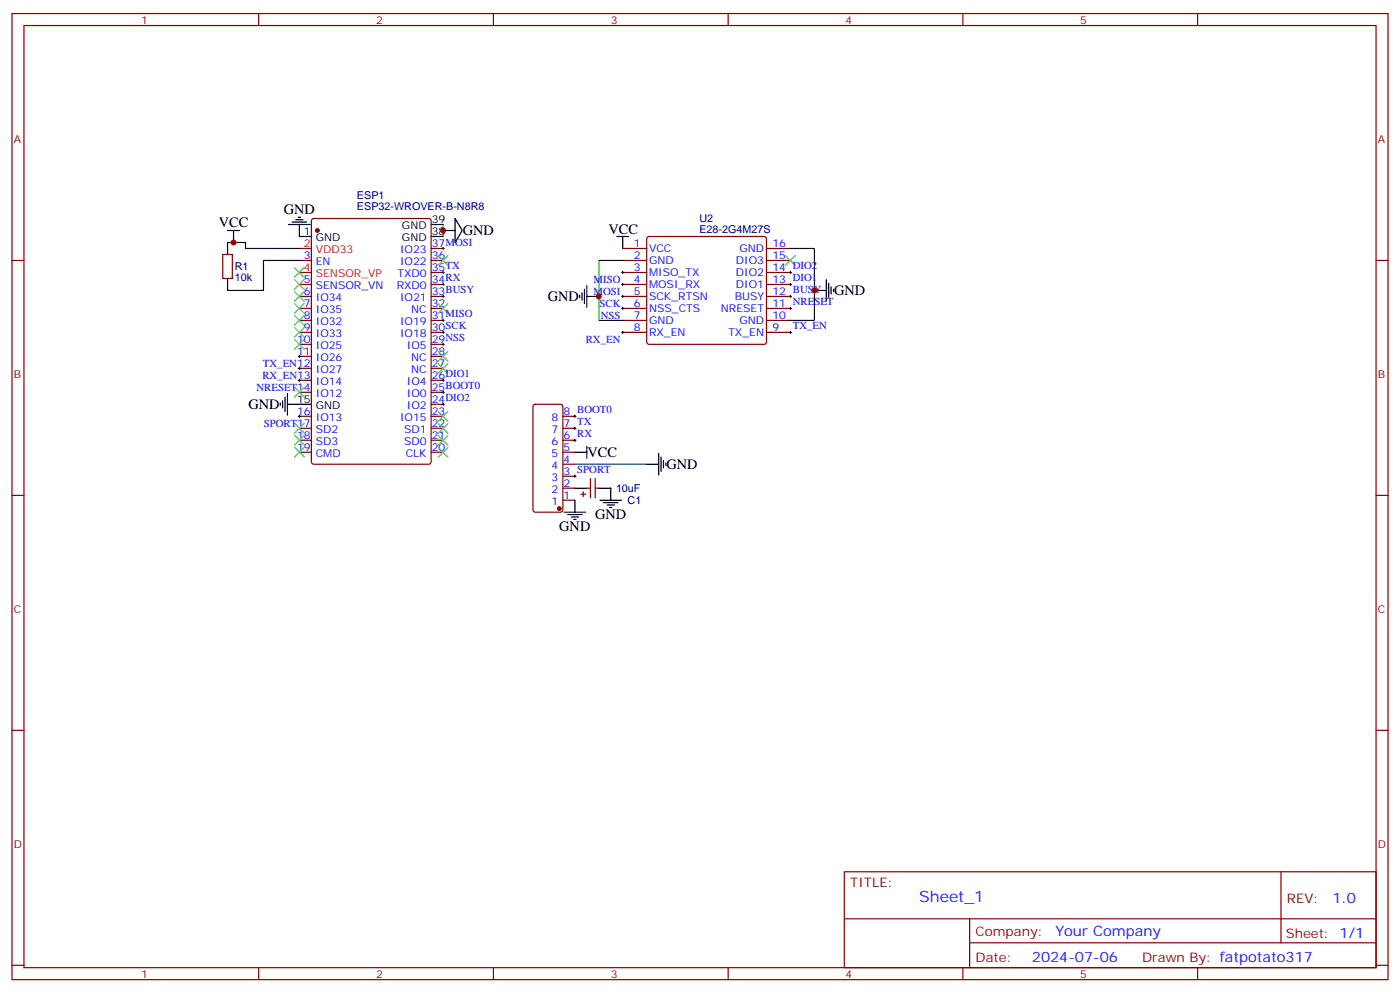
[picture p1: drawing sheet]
<svg xmlns="http://www.w3.org/2000/svg" width="412mm" height="292mm" viewBox="0 0 412 292" stroke-linecap="round" stroke-linejoin="round" font-family="sans-serif">
<g fill="none" stroke="#870000" stroke-width=".35">
<path d="M3.5 4h405.4v284.3h-405.4zM7.1 7.5h398.2v277.3h-398.2zM76.2 4v3.5M145.3 4v3.5M214.5 4v3.5M283.6 4v3.5M352.8 4v3.5M3.5 76.7h3.6M65.6 74.9h2.8v7.1h-2.8zM88.2 76.7h3.5M92 64.5l.4-.2h33.9l.6 .4 .1 71.2-.5 .7h-34.1l-.6-.4-.1-71.2zM127 76.7h3.5"/>
<path d="M127 73.1h3.5M183.4 76.7h7.1M183.4 73.1h7.1M190.7 69.8l.5-.2h33.9l.5 .2 .2 .5v30.3l-.3 .5-.4 .3h-33.9l-.5-.3-.2-.5v-30.3zM225.8 76.7h7M225.8 73.1h7M405.3 76.7h3.6M88.2 83.7h3.5M88.2 87.2h3.5M88.2 90.8h3.5M88.2 94.3h3.5M88.2 97.8h3.5"/>
<path d="M127 80.2h3.5M127 83.7h3.5M127 87.2h3.5M127 90.8h3.5M127 94.3h3.5M127 97.8h3.5M183.4 80.2h7.1M183.4 83.7h7.1M183.4 87.2h7.1M183.4 90.8h7.1M183.4 94.3h7.1M183.4 97.8h7.1"/>
<path d="M225.8 80.2h7M225.8 83.7h7M225.8 87.2h7M225.8 90.8h7M225.8 94.3h7M225.8 97.8h7M88.2 101.4h3.5M88.2 104.9h3.5M88.2 108.4h3.5M88.2 111.9h3.5M88.2 115.5h3.5M127 101.4h3.5"/>
<path d="M127 104.9h3.5M127 108.4h3.5M127 111.9h3.5M127 115.5h3.5M127 119h3.5M157.2 119.2l.5-.2h7.4l.7 .4v30.6l-.5 .7h-7.6l-.7-.4v-30.6zM88.2 122.5h3.5M88.2 126h3.5M88.2 129.6h3.5M88.2 133.1h3.5M127 122.5h3.5M127 126h3.5"/>
<path d="M127 129.6h3.5M127 133.1h3.5M165.8 122.5h3.5M165.8 126h3.5M165.8 129.6h3.5M165.8 133.1h3.5M165.8 136.6h3.5M3.5 145.8h3.6M165.8 140.2h3.5M165.8 143.7h3.5M165.8 147.2h3.5M171.1 145.5h1.4"/>
<path d="M171.8 144.7v1.5M172.9 143.7h1M173.9 140.9v5.6M175.3 143.7h1.1M175.3 140.9v5.6M405.3 145.8h3.6M3.5 214.9h3.6M405.3 214.9h3.6M248.7 256.6h156.6v28.2h-156.6zM377.3 256.6v20.9M248.7 270.4h156.5M285.6 277.5h119.6"/>
<path d="M285.6 270.4v14.1M3.5 284.1h3.6M76.2 284.8v3.5M145.3 284.8v3.5M214.5 284.8v3.5M283.6 284.8v3.5M352.8 284.8v3.5M405.3 284.1h3.6"/>
</g>
<g fill="none" stroke="#000" stroke-width=".35">
<path d="M67 71.4v3.5M67 67.8h3.6M68.8 67.8v3.6M85 66.1h6.4M86.1 65.4h4.2M87.1 64.7h2.2M87.8 64h.7M88.2 66.1v3.5h3.5M127 66.1h3.5M127 69.6h3.5M130.5 67.8h3.6M134.1 64.3l2.1 3.5-2.1 3.6z"/>
<path d="M181.7 69.6h3.5M183.4 69.6v3.5M67 82v3.5M170.7 86.9v.7M171.4 86.2v2.1M172.2 85.1v4.3M172.9 87.2h3.5M172.9 84.1v6.3M239.9 85.5h3.5M243.4 82.3v6.4M244.1 83.4v4.2M244.8 84.4v2.1"/>
<path d="M245.5 85.1v.7M82.5 118.6v.7M83.3 117.9v2.2M84 116.9v4.2M84.7 119h7M84.7 115.8v6.4M169.3 133.1h3.6M172.9 131.3v3.6M190.5 136.6h3.5M194 133.5v6.3M194.7 134.5v4.2M195.4 135.6v2.1"/>
<path d="M196.1 136.3v.7M166.2 150.7h6.3M167.2 151.4h4.2M168.3 152.2h2.1M169 152.9h.7M169.3 143.7h3.6M169.3 147.2v3.5M176.4 143.7h3.5v3.5M176.7 147.2h6.4M177.8 147.9h4.2M178.9 148.6h2.1M179.6 149.3h.7"/>
</g>
<path d="M88.2 73.1h3.5M88.2 80.2h3.5" fill="none" stroke="#f00" stroke-width=".35"/>
<g fill="#870000" stroke="#870000" stroke-width=".35">
<circle cx="93.5" cy="67.8" r=".53"/>
<circle cx="164.7" cy="149.7" r=".53"/>
</g>
<path d="M67 71.4h5.3v1.7h15.9M88.2 76.7h-10.6v8.8h-10.6M130.5 66.1v3.5M183.4 76.7h-7v17.6h7M232.8 73.1h7.1v21.2h-7.1M169.3 136.6h21.2" fill="none" stroke="#008700" stroke-width=".35"/>
<g fill="none" stroke="#3c3" stroke-width=".35">
<path d="M86.8 78.8l2.8 2.8M89.6 78.8l-2.8 2.8M129.1 75.2l2.8 2.9M131.9 75.2l-2.8 2.9M231.4 75.2l2.8 2.9M234.2 75.2l-2.8 2.9M86.8 82.3l2.8 2.8M86.8 85.8l2.8 2.9M86.8 89.4l2.8 2.8M86.8 92.9l2.8 2.8M86.8 96.4l2.8 2.8M86.8 99.9l2.8 2.9"/>
<path d="M89.6 82.3l-2.8 2.8M89.6 85.8l-2.8 2.9M89.6 89.4l-2.8 2.8M89.6 92.9l-2.8 2.8M89.6 96.4l-2.8 2.8M89.6 99.9l-2.8 2.9M129.1 89.4l2.8 2.8M131.9 89.4l-2.8 2.8M86.8 114.1l2.8 2.8M89.6 114.1l-2.8 2.8M129.1 103.5l2.8 2.8M129.1 107l2.8 2.8"/>
<path d="M131.9 103.5l-2.8 2.8M131.9 107l-2.8 2.8M86.8 124.6l2.8 2.9M86.8 128.2l2.8 2.8M86.8 131.7l2.8 2.8M89.6 124.6l-2.8 2.9M89.6 128.2l-2.8 2.8M89.6 131.7l-2.8 2.8M129.1 131.7l2.8 2.8M129.1 128.2l2.8 2.8M129.1 124.6l2.8 2.9M129.1 121.1l2.8 2.8"/>
<path d="M131.9 131.7l-2.8 2.8M131.9 128.2l-2.8 2.8M131.9 124.6l-2.8 2.9M131.9 121.1l-2.8 2.8"/>
</g>
<g fill="none" stroke="#000" stroke-width=".29">
<path d="M130.2 73.1h.7M130.5 72.8v.7M130.5 79.8v.7M183.4 79.8v.7M232.8 79.8v.7M130.2 97.8h.7M130.2 94.3h.7M130.2 87.2h.7M130.2 83.7h.7M130.2 80.2h.7M130.5 83.4v.7M130.5 86.9v.7"/>
<path d="M130.5 93.9v.8M130.5 97.5v.7M183.1 97.8h.7M183.1 87.2h.7M183.1 83.7h.7M183.1 80.2h.7M183.1 90.8h.7M183.4 83.4v.7M183.4 86.9v.7M183.4 90.4v.7M183.4 97.5v.7M232.5 97.8h.7"/>
<path d="M232.5 87.2h.7M232.5 83.7h.7M232.5 80.2h.7M232.5 90.8h.7M232.8 83.4v.7M232.8 86.9v.7M232.8 90.4v.7M232.8 97.5v.7M87.8 104.9h.7M87.8 108.4h.7M87.8 111.9h.7M88.2 104.5v.7"/>
<path d="M88.2 108.1v.7M88.2 111.6v.7M130.2 111.9h.7M130.2 119h.7M130.2 115.5h.7M130.2 101.4h.7M130.5 101v.7M130.5 111.6v.7M130.5 115.1v.7M130.5 118.6v.7M87.8 122.5h.7M88.2 122.2v.7"/>
<path d="M169 122.5h.7M169 126h.7M169 129.6h.7M169.3 122.2v.7M169.3 125.7v.7M169.3 129.2v.7M169.3 139.8v.7M169 140.2h.7"/>
</g>
<g fill="#c00">
<circle cx="130.5" cy="67.8" r=".88"/>
<circle cx="176.4" cy="87.2" r=".88"/>
<circle cx="239.9" cy="85.5" r=".88"/>
<circle cx="68.8" cy="71.4" r=".88"/>
</g>
<text font-size="4.6" fill="#00f" x="270.8" y="265.6">Sheet_1</text>
<g font-size="4.2">
<text x="83.6" y="62.9">GND</text>
<text x="64.4" y="66.8">VCC</text>
<text x="136.3" y="69.3">GND</text>
<text x="179.2" y="68.9">VCC</text>
<text x="161.4" y="88.7">GND</text>
<text x="245.7" y="86.9">GND</text>
<text x="73.2" y="120.4">GND</text>
<text x="173" y="134.5">VCC</text>
<text x="196.3" y="138.1">GND</text>
<text x="175.3" y="152.9">GND</text>
<text x="164.7" y="156.4">GND</text>
</g>
<g font-size="4.2" fill="#00f">
<text x="392.5" y="265.8">1.0</text>
<text x="310.9" y="275.4">Your Company</text>
<text x="304" y="283.2">2024-07-06</text>
</g>
<g font-size="3.9" fill="#800">
<text x="250.5" y="261.2">TITLE:</text>
<text x="379.1" y="265.8">REV:</text>
<text x="287.4" y="275.4">Company:</text>
<text x="378.7" y="276">Sheet: 1/1</text>
<text x="287.4" y="283">Date:</text>
<text x="336.4" y="283.1">Drawn By: fatpotato317</text>
</g>
<g font-size="3.2" fill="#800">
<text x="41.6" y="7">1</text>
<text x="110.8" y="7">2</text>
<text x="179.9" y="7">3</text>
<text x="249.1" y="7">4</text>
<text x="318.2" y="7">5</text>
<text x="4.1" y="42.1">A</text>
<text x="405.9" y="42.1">A</text>
<text x="4.1" y="111.2">B</text>
<text x="405.9" y="111.2">B</text>
<text x="4.1" y="180.4">C</text>
<text x="405.9" y="180.4">C</text>
<text x="4.1" y="249.5">D</text>
<text x="405.9" y="249.5">D</text>
<text x="41.6" y="287.8">1</text>
<text x="110.8" y="287.8">2</text>
<text x="179.9" y="287.8">3</text>
<text x="249.1" y="287.8">4</text>
<text x="318.2" y="287.8">5</text>
</g>
<g font-size="3.2" fill="#000080">
<text x="105.2" y="58.7">ESP1</text>
<text x="105.2" y="61.8">ESP32-WROVER-B-N8R8</text>
<text x="206" y="65.4">U2</text>
<text x="206" y="68.5">E28-2G4M27S</text>
<text x="69.1" y="82.8">10k</text>
<text x="69.1" y="79.6">R1</text>
<text x="181.5" y="144.8">10uF</text>
<text x="184.9" y="148.4">C1</text>
</g>
<g font-size="3.2">
<text x="127.2" y="65.7">39</text>
<text x="89.5" y="69.3">1</text>
<text x="93" y="71">GND</text>
<text x="118.4" y="67.5">GND</text>
<text x="118.4" y="71">GND</text>
<text x="127.2" y="69.3">38</text>
<text x="87.5" y="118.6">15</text>
<text x="93" y="120.4">GND</text>
</g>
<g font-size="3.2" fill="#00f">
<text x="89.5" y="76.3">3</text>
<text x="117.8" y="74.5">IO23</text>
<text x="127.2" y="72.8">37MOSI</text>
<text x="127.2" y="76.3">36</text>
<text x="186.7" y="76.3">2</text>
<text x="186.7" y="72.8">1</text>
<text x="191.2" y="77.7">GND</text>
<text x="191.2" y="74.2">VCC</text>
<text x="216.8" y="77.7">DIO3</text>
<text x="217.8" y="74.2">GND</text>
<text x="227.5" y="72.8">16</text>
<text x="227.5" y="76.3">15</text>
<text x="89.5" y="83.4">5</text>
<text x="93" y="78.1">EN</text>
<text x="117.1" y="81.6">TXD0</text>
<text x="117.8" y="78.1">IO22</text>
<text x="127.2" y="79.8">35TX</text>
<text x="127.2" y="83.4">34RX</text>
<text x="174.8" y="83.3">MISO</text>
<text x="186.7" y="83.4">4</text>
<text x="186.7" y="79.8">3</text>
<text x="191.2" y="81.2">MISO_TX</text>
<text x="216.8" y="81.2">DIO2</text>
<text x="227.5" y="79.8">14 DIO2</text>
<text x="227.5" y="83.4">13 DIO1</text>
<text x="89.5" y="86.9">6</text>
<text x="93" y="88.7">IO34</text>
<text x="93" y="85.1">SENSOR_VN</text>
<text x="116.9" y="85.1">RXD0</text>
<text x="117.8" y="88.7">IO21</text>
<text x="127.2" y="86.9">33BUSY</text>
<text x="174.8" y="86.8">MOSI</text>
<text x="186.7" y="86.9">5</text>
<text x="191.2" y="88.3">SCK_RTSN</text>
<text x="191.2" y="84.8">MOSI_RX</text>
<text x="216.5" y="88.3">BUSY</text>
<text x="216.8" y="84.8">DIO1</text>
<text x="227.5" y="86.9">12 BUSY</text>
<text x="89.5" y="93.9">8</text>
<text x="89.5" y="90.4">7</text>
<text x="93" y="95.7">IO32</text>
<text x="93" y="92.2">IO35</text>
<text x="117.8" y="95.7">IO19</text>
<text x="121.1" y="92.2">NC</text>
<text x="127.2" y="90.4">32</text>
<text x="127.2" y="93.9">31MISO</text>
<text x="176.6" y="90.3">SCK</text>
<text x="177" y="93.9">NSS</text>
<text x="186.7" y="93.9">7</text>
<text x="186.7" y="90.4">6</text>
<text x="191.2" y="95.4">GND</text>
<text x="191.2" y="91.8">NSS_CTS</text>
<text x="212.4" y="91.8">NRESET</text>
<text x="217.8" y="95.4">GND</text>
<text x="227.5" y="90.4">11 NRESET</text>
<text x="227.5" y="93.9">10</text>
<text x="87.5" y="101">10</text>
<text x="89.5" y="97.5">9</text>
<text x="93" y="99.2">IO33</text>
<text x="117.8" y="99.2">IO18</text>
<text x="127.2" y="97.5">30SCK</text>
<text x="127.2" y="101">29NSS</text>
<text x="172.5" y="100.9">RX_EN</text>
<text x="186.7" y="97.5">8</text>
<text x="191.2" y="98.9">RX_EN</text>
<text x="214.5" y="98.9">TX_EN</text>
<text x="227.5" y="97.5">9</text>
<text x="233.5" y="97">TX_EN</text>
<text x="77.5" y="108">TX_EN12</text>
<text x="87.5" y="104.5">11</text>
<text x="93" y="106.3">IO26</text>
<text x="93" y="102.8">IO25</text>
<text x="119.8" y="102.8">IO5</text>
<text x="121.1" y="106.3">NC</text>
<text x="127.2" y="104.5">28</text>
<text x="77.3" y="111.5">RX_EN13</text>
<text x="93" y="113.3">IO14</text>
<text x="93" y="109.8">IO27</text>
<text x="119.8" y="113.3">IO4</text>
<text x="121.1" y="109.8">NC</text>
<text x="127.2" y="108.1">27</text>
<text x="127.2" y="111.6">26DIO1</text>
<text x="75.6" y="115">NRESET14</text>
<text x="93" y="116.9">IO12</text>
<text x="119.8" y="116.9">IO0</text>
<text x="127.2" y="115.1">25BOOT0</text>
<text x="127.2" y="118.6">24DIO2</text>
<text x="77.7" y="125.6">SPORT17</text>
<text x="87.5" y="122.2">16</text>
<text x="93" y="123.9">IO13</text>
<text x="117.8" y="123.9">IO15</text>
<text x="119.8" y="120.4">IO2</text>
<text x="127.2" y="122.2">23</text>
<text x="127.2" y="125.7">22</text>
<text x="162.5" y="123.9">8</text>
<text x="166" y="122.2">8 BOOT0</text>
<text x="166" y="125.7">7 TX</text>
<text x="87.5" y="129.2">18</text>
<text x="93" y="131">SD3</text>
<text x="93" y="127.5">SD2</text>
<text x="119.1" y="127.5">SD1</text>
<text x="119.1" y="131">SD0</text>
<text x="127.2" y="129.2">21</text>
<text x="162.5" y="127.5">7</text>
<text x="162.5" y="131">6</text>
<text x="166" y="129.2">6 RX</text>
<text x="87.5" y="132.8">19</text>
<text x="93" y="134.5">CMD</text>
<text x="119.5" y="134.5">CLK</text>
<text x="127.2" y="132.8">20</text>
<text x="162.5" y="134.5">5</text>
<text x="166" y="132.8">5</text>
<text x="166" y="136.3">4</text>
<text x="162.5" y="138">4</text>
<text x="162.5" y="141.6">3</text>
<text x="166" y="139.8">3 SPORT</text>
<text x="166" y="143.3">2</text>
<text x="162.5" y="145.1">2</text>
<text x="162.5" y="148.6">1</text>
<text x="166" y="146.9">1</text>
</g>
<g font-size="3.2" fill="#f00">
<text x="89.5" y="72.8">2</text>
<text x="93" y="74.5">VDD33</text>
<text x="89.5" y="79.8">4</text>
<text x="93" y="81.6">SENSOR_VP</text>
</g>
</svg>
